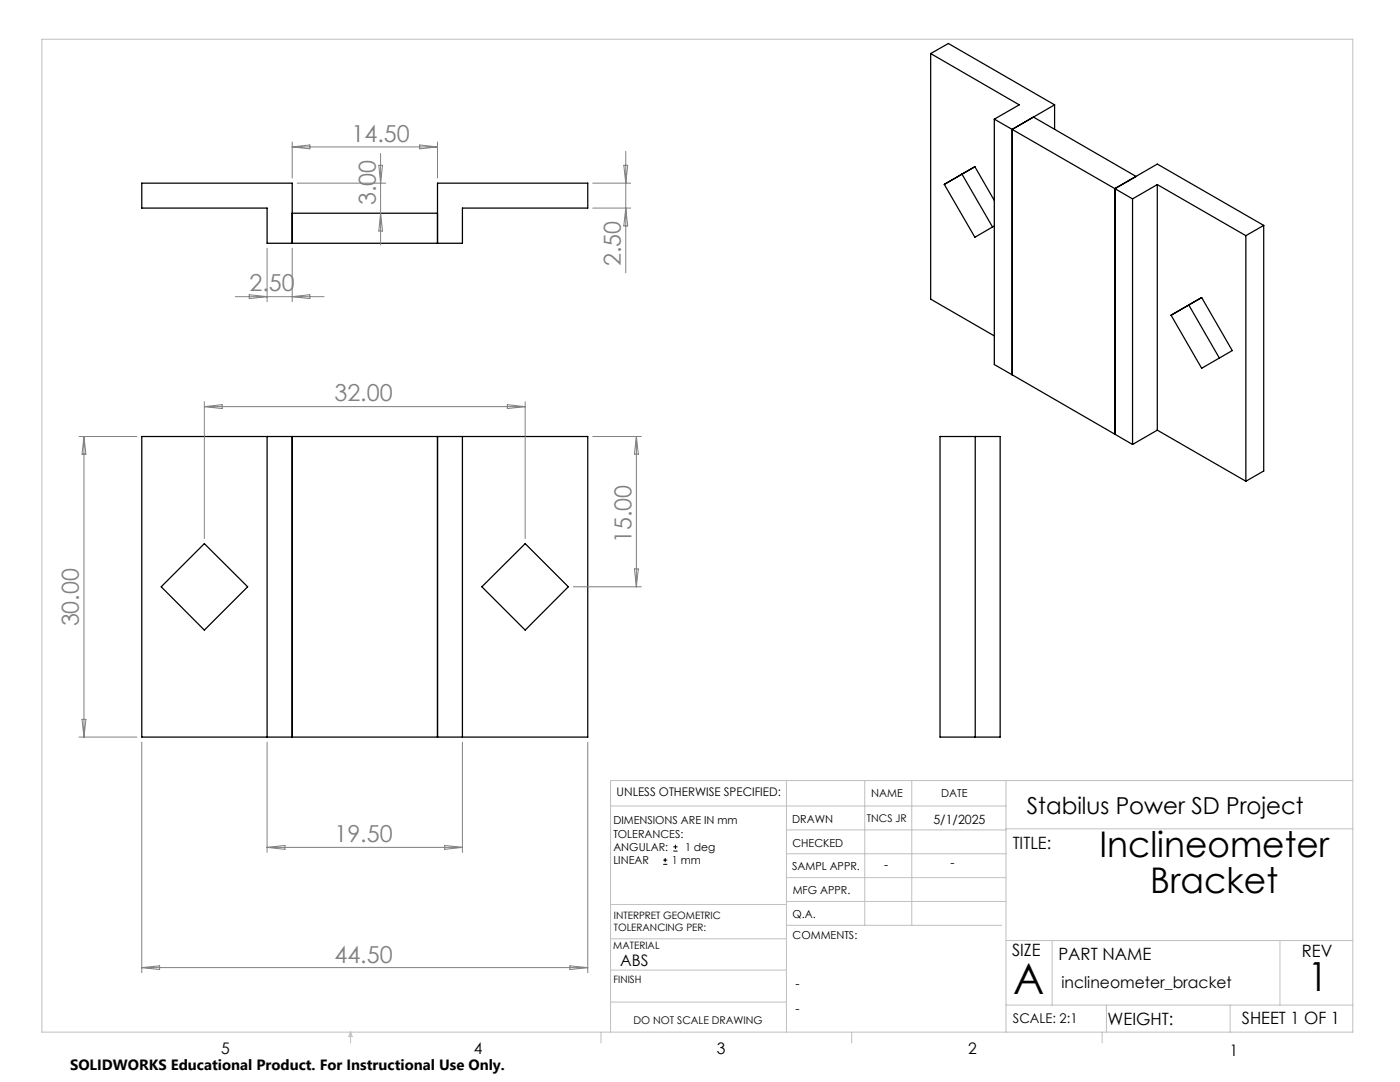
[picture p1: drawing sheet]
<svg xmlns="http://www.w3.org/2000/svg" width="279mm" height="216mm" viewBox="0 0 279 216" stroke-linecap="round" stroke-linejoin="round" font-family="sans-serif">
<g fill="none" stroke="#000" stroke-width=".25">
<path d="M185.7 10.7l17.7 10.2-5 2.9M185.7 10.7l3.6-2 21.2 12.2M185.7 10.7v49l12.7 7.3M194.6 33.3l-6.1 3.5 6.1 10.5 3.8-2.2M194.6 33.3l3.8 6.7M194.6 33.3l-2.6 1.4 6.1 10.6M198.4 23.8l3.6 2M198.4 23.8v48.9l3.6 2.1M202 25.8l4.2-2.4 20.5 11.8-4.2 2.4M202 25.8l24 13.9M202 25.8v49M210.5 20.9l-8.5 4.9"/>
<path d="M210.5 20.9v4.9M222.5 37.6v49M222.5 37.6l8.5-4.9 21.2 12.3M226 39.7v49M231 36.8l17.6 10.2M231 36.8l-5 2.9M231 36.8v49M58.3 48.5v-12h-30v5h25v7h39v-7h25v-5h-30v12M58.3 42.5h29M239.8 59.4l-2.6 1.5 6.1 10.5M248.6 47v49M252.2 45l-3.6 2"/>
<path d="M252.2 45v49l-3.6 2M202 74.8l24 13.9M233.7 62.9l6.1-3.5 6.1 10.6-6.1 3.5zM28.3 87.1h89v60h-89zM53.3 87.1v60M58.3 87.1v60M87.3 87.1v60M92.3 87.1v60M187.6 87.1h12v60h-12zM194.6 87.1v60M231 85.8l17.6 10.2M231 85.8l-5 2.9"/>
<path d="M32.2 117.1l8.6-8.6 8.6 8.6-8.6 8.6zM96.2 117.1l8.6-8.6 8.6 8.6-8.6 8.6z"/>
</g>
<path d="M132.4 172.5h.8M132.4 171.6h.8M132.8 171.2v.8M134.4 169.8h.8M134.4 169h.8M134.8 168.6v.8" fill="none" stroke="#000" stroke-width=".2"/>
<g fill="none" stroke="#808080" stroke-width=".2">
<path d="M58.3 28.3v7.2M58.3 29.3h29M58.3 29.3l3.5-.4v.8zM59.3 36.5h17.7M75.6 33h.7l-.3 3.5zM76 30.6v18.3M83.7 28.9l3.6 .4-3.6 .4zM87.3 28.3v7.2M118.3 36.5h7.6M124.5 33h.8l-.4 3.5zM124.9 30.2v24.2M47 59.2h17.7"/>
<path d="M49.7 58.8l3.6 .4-3.6 .4zM53.3 49.5v10.7M58.3 49.5v10.7M58.3 59.2l3.5-.4v.8zM76 42.5l.3 3.6h-.7zM118.3 41.5h7.6M124.9 41.5l.4 3.6h-.8zM15.8 87.1h11.5M16.8 87.1v60M16.8 87.1l.3 3.5h-.7zM40.8 80.2v27.3M40.8 81.1h64"/>
<path d="M40.8 81.1l3.5-.3v.7zM101.2 80.8l3.6 .3-3.6 .4zM104.8 80.2v27.3M118.3 87.1h9.7M127 87.1l.4 3.5h-.8zM127 87.1v30M114.4 117.1h13.6M126.6 113.5h.8l-.4 3.6zM15.8 147.1h11.5M16.4 143.5h.7l-.3 3.6zM28.3 148.1v46M53.3 148.1v22"/>
<path d="M92.3 148.1v22M117.3 148.1v46M53.3 169.1h39M53.3 169.1l3.6-.4v.8zM88.8 168.7l3.5 .4-3.5 .4zM28.3 193.1h89M28.3 193.1l3.6-.4v.8zM113.7 192.7l3.6 .4-3.6 .4z"/>
</g>
<g fill="none" stroke="#c0c0c0" stroke-width=".2">
<path d="M8.4 7.8h261.6v198.2h-261.6zM157 155.8v50.2M172.6 155.8v28.8M182 155.8v28.8M200.8 155.8v50.2M270 155.8h-148.2v50.2M121.8 160.8h79M157 170.4h43.8M157 165.6h43.8M157 175.1h43.8M157 179.9h43.8M200.8 165.4h69.2"/>
<path d="M121.8 200h35.2M121.8 193.6h35.2M121.8 187.3h35.2M121.8 180.5h35.2M157 184.6h42.9M200.8 187.7h69.2M210 187.7v12.9M255.4 187.7v12.9M70 206v2.1M70 206l.3 .8h-.7zM119.9 206v2.1M170 206v2.1"/>
<path d="M200.8 200.6h69.2M220 206v2.1M220.8 200.6v5.4M245.5 200.6v5.4"/>
</g>
<text font-size="8.5" x="202.2" y="198.3">A</text>
<text font-size="8" x="261" y="197.8">1</text>
<g font-size="7.1">
<text x="219.4" y="171">Inclineometer</text>
<text x="229.6" y="178.1">Bracket</text>
</g>
<g font-size="4.7" fill="#808080">
<text x="70.2" y="28.3">14.50</text>
<text x="75" y="41" transform="rotate(-90 75 41)">3.00</text>
<text x="123.9" y="53.1" transform="rotate(-90 123.9 53.1)">2.50</text>
<text x="49.8" y="58.2">2.50</text>
<text x="66.7" y="80.1">32.00</text>
<text x="126" y="108.3" transform="rotate(-90 126 108.3)">15.00</text>
<text x="15.8" y="125" transform="rotate(-90 15.8 125)">30.00</text>
<text x="66.7" y="168.1">19.50</text>
<text x="66.7" y="192.1">44.50</text>
</g>
<text font-size="4.7" x="204.9" y="162.3">Stabilus Power SD Project</text>
<g font-size="3.4">
<text x="202.1" y="169.3">TITLE:</text>
<text x="202" y="190.8">SIZE</text>
<text x="211.2" y="191.5">PART NAME</text>
<text x="259.8" y="191">REV</text>
<text x="221" y="204.5">WEIGHT:</text>
<text x="247.8" y="204.4">SHEET 1 OF 1</text>
</g>
<g font-size="3.2">
<text x="123.8" y="192.7">ABS</text>
<text x="211.9" y="197.1">inclineometer_bracket</text>
<text x="44.2" y="210.4">5</text>
<text x="94.6" y="210.3">4</text>
<text x="143.1" y="210.4">3</text>
<text x="193.2" y="210.3">2</text>
<text x="245.4" y="210.6">1</text>
</g>
<text font-size="3" x="14" y="213.5">SOLIDWORKS Educational Product. For Instructional Use Only.</text>
<text font-size="2.7" x="202.1" y="204">SCALE: 2:1</text>
<g font-size="2.5">
<text x="186.3" y="164.5">5/1/2025</text>
<text x="176.5" y="173.4">-</text>
<text x="189.7" y="173">-</text>
<text x="158.8" y="197.2">-</text>
<text x="158.8" y="202.2">-</text>
</g>
<text font-size="2.4" x="123.1" y="158.9">UNLESS OTHERWISE SPECIFIED:</text>
<g font-size="2.2">
<text x="173.9" y="159.1">NAME</text>
<text x="187.8" y="158.9">DATE</text>
<text x="122.4" y="164.5">DIMENSIONS ARE IN mm</text>
<text x="122.4" y="167.1">TOLERANCES:</text>
<text x="158.1" y="164.2">DRAWN</text>
<text x="122.4" y="172.4">LINEAR</text>
<text x="122.4" y="169.8">ANGULAR:</text>
<text x="134.1" y="172.4">1 mm</text>
<text x="136.7" y="169.8">1 deg</text>
<text x="158.1" y="173.7">SAMPL APPR.</text>
<text x="158.2" y="169.1">CHECKED</text>
<text x="158.2" y="178.4">MFG APPR.</text>
<text x="158.2" y="183.2">Q.A.</text>
<text x="158.2" y="187.4">COMMENTS:</text>
</g>
<g font-size="2.1">
<text x="173" y="164">TNCS JR</text>
<text x="126.4" y="204.3">DO NOT SCALE DRAWING</text>
</g>
<g font-size="2">
<text x="122.5" y="183.3">INTERPRET GEOMETRIC</text>
<text x="122.5" y="185.9">TOLERANCING PER:</text>
<text x="122.4" y="189.4">MATERIAL</text>
<text x="122.4" y="196.2">FINISH</text>
</g>
</svg>
